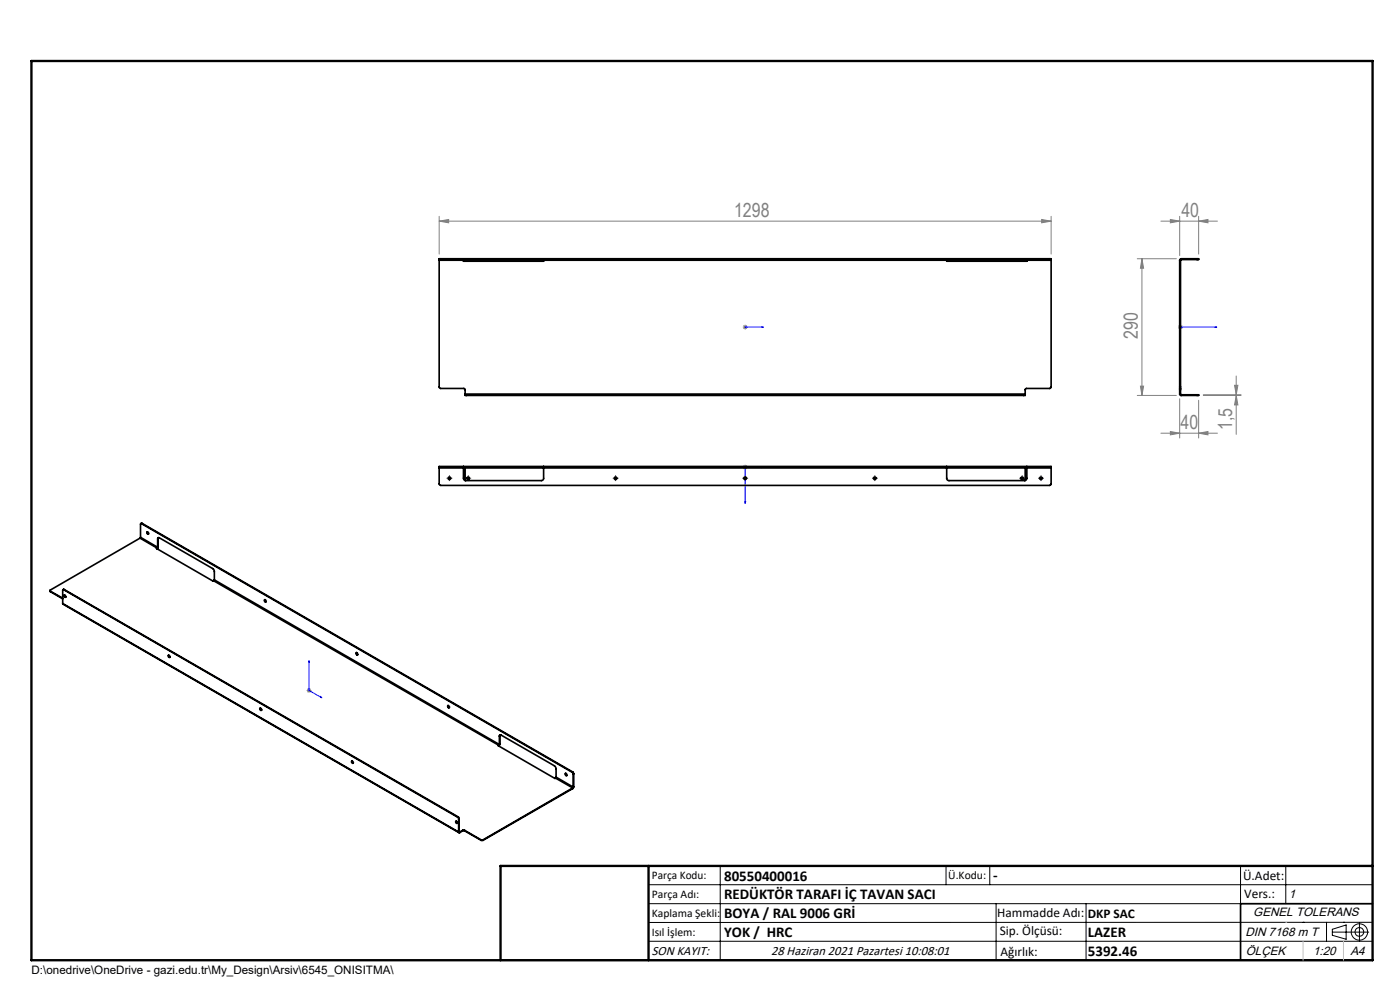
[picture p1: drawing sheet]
<svg xmlns="http://www.w3.org/2000/svg" width="297mm" height="210mm" viewBox="0 0 297 210" stroke-linecap="round" stroke-linejoin="round" font-family="sans-serif">
<g fill="none" stroke="#000" stroke-width=".21">
<path d="M95.1 101.5h.5M95.3 101.2v.5M99.1 101.5h.5M99.3 101.2v.5M130.3 101.5h.5M130.6 101.2v.5M157.8 101.5h.5M158.1 101.2v.5M185.3 101.5h.5M185.6 101.2v.5M216.6 101.5h.5M216.8 101.2v.5"/>
<path d="M220.6 101.5h.5M220.8 101.2v.5M137.6 187.7h153.6M137.6 191.7h153.6M137.6 199.7h153.6M152.8 183.7v20M200.7 183.7v4M210 183.7v4M211.3 191.7v12M230.4 191.7v12M263.2 183.7v20M272.8 183.7v8"/>
<path d="M276.4 195.6h.1M281.4 195.6v4.1M282.6 197.7h7.8M282.6 197.1l3-.9v3l-3-.8zM285 195.6h.1M288.4 195.8v3.8M291.2 195.6l-153.6 .1"/>
<circle cx="288.4" cy="197.7" r="1.74"/>
<circle cx="288.4" cy="197.7" r=".93"/>
</g>
<g fill="none" stroke="#00f" stroke-width=".21">
<path d="M158 69.4h.2zM158.1 69.4h.1M158.1 69.4h3.8M161.9 69.4h-.4h.4M250.3 69.4h.2zM250.4 69.4h7.7M250.4 69.4h.1M258.1 69.4h-.4h.4M161.5 99l.4 .1-.4 .1zM161.9 99.1h-3.8v7.7M158 106.4h.2l-.1 .4zM65.5 140.2v6.3l2.8 1.5"/>
<path d="M65.5 140.2l.1 .3zM68 147.8l.3 .2-.3-.1z"/>
</g>
<g fill="none" stroke="#808080" stroke-width=".21">
<path d="M93.2 46.9l2-.3v.7zM93.2 45.9v8M93.2 46.9h129.8M221 46.6l2 .3-2 .4zM223 45.9v8M241.3 54.9h8.3M242.3 54.9l.3 2h-.7zM242.3 54.9v29M246.3 46.9h12M248.3 46.6l2 .3-2 .4zM250.3 45.9v8.3M254.3 46.9l2-.3v.7z"/>
<path d="M254.3 45.9v8M157.6 69.4h1M157.7 69l.7 .7M158.1 68.9v1M158.4 69l-.7 .7M249.9 69.4h1M250 69l.8 .7M250.4 68.9v1M250.8 69l-.8 .7M262.3 79.8v12.3M157.6 99.1h1M157.7 98.7l.7 .8"/>
<path d="M158.1 98.6v1M158.4 98.7l-.7 .8M241.3 83.9h8.3M241.9 81.9h.7l-.3 2zM246.3 91.9h12M248.3 91.5l2 .4-2 .3zM250.3 84.6v8.3M254.3 91.9l2-.4v.7zM254.3 84.9v8M255.3 83.9h8M255.3 83.7h8M261.9 81.7h.7l-.3 2z"/>
<path d="M262.3 83.9l.3 2h-.7zM65.1 146.5h1M65.2 146.1l.7 .7M65.5 145.9v1.1M65.9 146.1l-.7 .7"/>
</g>
<g fill="none" stroke="#000" stroke-width=".21" stroke-dasharray="15.2 1.3 1.3 1.3">
<path d="M94.8 101.4h.1M95.3 100.9h.1M95.3 101.9v.1M95.8 101.4h.1M98.8 101.4h.1M99.3 100.9h.1M99.3 101.9v.1M99.8 101.4h.1M130.1 101.4h.1M130.6 100.9h.1M130.6 101.9v.1M131.1 101.4h.1"/>
<path d="M157.6 101.4h.1M158.1 100.9h.1M158.1 101.9v.1M158.6 101.4h.1M185.1 101.4h.1M185.6 100.9h.1M185.6 101.9v.1M186.1 101.4h.1M216.3 101.4h.1M216.8 100.9h.1M216.8 101.9v.1M217.3 101.4h.1"/>
<path d="M220.3 101.4h.1M220.8 100.9h.1M220.8 101.9v.1M221.3 101.4h.1"/>
</g>
<path d="M291.2 191.7h-28v12M106.2 203.7h185" fill="none" stroke="#000" stroke-width=".35"/>
<path d="M6.7 12.9h284.5v190.8h-284.5zM137.6 183.7v20M291.2 183.7h-185v20" fill="none" stroke="#000" stroke-width=".5"/>
<path d="M272.8 195.6h.1M276.4 199.7v4M285 199.7v4" fill="none" stroke="#c0c0c0" stroke-width=".21"/>
<g fill="#00f">
<path d="M161.5 69.4h.4zM158 69.4h.2z"/>
<path d="M161.5 99v.2l.4-.1zM158 106.4l.1 .4 .1-.4zM250.3 69.4h.2zM257.7 69.4h.4z"/>
<path d="M68 147.8l.3 .2-.3-.1zM65.5 140.2l.1 .3z"/>
</g>
<g fill="#808080">
<path d="M221 46.6l2 .3-2 .4zM93.2 46.9l2-.3v.7z"/>
<path d="M262.3 83.9l.3 2h-.7zM261.9 81.7h.7l-.3 2z"/>
<path d="M242.3 54.9l.3 2h-.7zM241.9 81.9h.7l-.3 2z"/>
<path d="M248.3 91.5l2 .4-2 .3zM254.3 91.9l2-.4v.7zM248.3 46.6l2 .3-2 .4zM254.3 46.9l2-.3v.7z"/>
</g>
<g fill="none" stroke="#000" stroke-width=".35">
<path d="M93.2 55.1h.3M93.2 55.1v.1M93.2 55.2v27l.2 .2h5l.3 .2v1M93.2 55.2h5.1M93.5 54.9h-.3v.2M93.5 54.9v.2M93.5 54.9h129.2M93.5 55.1h129.2M98.3 55.1v.1M98.3 55.2v.2h17v-.2M115.3 55.1v.1M115.3 55.2h85.5"/>
<path d="M200.8 55.1v.1M200.8 55.2v.2h17v-.2M217.8 55.1v.1M217.8 55.2h5.2M222.7 55.1h.3M222.7 54.9h.3v.2M222.7 54.9v.2M223 55.1v.1M223 55.2v26.9l-.3 .3h-5l-.2 .2v1M250.3 55.2h.1M250.3 55.2v26.9M250.4 55.2v26.9"/>
<path d="M250.6 54.9l-.3 .3M250.6 55.1l-.2 .1M250.6 54.9h3.4M250.6 55.1h3.4M250.6 54.9v.2M254 54.9h.3v.2h-.3M254 54.9v.2M93.2 99.3v3.4l.3 .3h129.2l.3-.4v-3.3M93.2 99.3v-.4h129.8v.4M93.2 99.3h5.1M98.3 98.9v.4M98.3 99.1h17"/>
<path d="M98.7 83.7h.3M98.7 83.7v.2h.3M98.7 83.6v.1M98.7 83.6h118.8M98.7 99.1v.2M98.7 99.3v2.6M98.7 99.3h118.8M99 83.9h118.2M99 83.7v.2M99 83.7h118.2M115.3 98.9v2.7l-.4 .3h-16.2l-.2-.1-.2-.3v-2.2M200.8 98.9v2.7l.4 .3h16.2l.3-.1 .1-.3v-2.2"/>
<path d="M200.8 99.1h17M217.2 83.7h.3M217.2 83.7v.2M217.5 83.7v.2h-.3M217.5 83.6v.1M217.5 99.1v.2M217.5 99.3v2.6M217.8 98.9v.4M217.8 99.3h5.2M250.3 82.1v.3M250.3 82.4v.3M250.3 83.6l.3 .3"/>
<path d="M250.3 83.6h.1M250.3 82.4h.1M250.3 82.1h.1M250.3 82.7v.9M250.3 82.7h.1M250.4 82.1v.3M250.4 82.4v.3M250.4 83.6l.2 .1M250.4 82.7v.9M250.6 83.9h3.4M250.6 83.7h3.4M250.6 83.7v.2"/>
<path d="M254 83.7h.3v.2h-.3M254 83.7v.2M29.7 114.2l-19 11v.2M29.7 114.2l3.6 2.1M29.8 114l-.1 .2M29.8 114l3.6 2.1M30 111.1l-.2 .1v2.8M30 111.1l91.4 52.7M30.1 111l-.2 .1M30.1 111l-.1 .1M30.1 111l91.4 52.8M31.3 112.8l.2 .4"/>
<path d="M33.3 116.3h-.1l12 7 .2-.1M33.4 114.3l.1-.3h.3l11.3 6.6 .4 .5v1.9M33.4 116.1l-.1 .2M33.4 114.3v1.8M33.5 114.2v1.9l-.2 .3M33.5 114.2l-.1 .1M33.6 114l-.1 .2M10.6 125.3l.1 .2M10.7 125.4l2.6 1.5M10.7 125.4v.1M10.7 125.5l2.6 1.5M13.3 128l84.1 48.6"/>
<path d="M13.3 128l84 48.5M13.5 125.1l-.2 .1v2.8M13.5 125.1l83.6 48.2M13.6 126.3h.3v.4l-.2-.1zM13.6 125.1h-.2M13.6 125.1h-.1M13.6 125.1l83.6 48.2M13.7 126.2l.2 .5M35.7 139h.1a.23 .23 0 0 1 .3 .2 .23 .23 0 0 1-.2 .2zM35.8 139l.3 .4M45.4 123.2l60.4 34.9M45.5 123l-.1 .2"/>
<path d="M45.5 123l60.4 34.9M56.1 127.2a.27 .27 0 0 1 .3 .2 .27 .27 0 0 1-.1 .3l-.2-.1zM56.2 127.2v.2l.2 .2M75.6 138.4h.1a.25 .25 0 0 1 .2 .3 .25 .25 0 0 1-.2 .2l-.2-.2zM75.6 138.4l.3 .5M55.1 150.2h.1a.25 .25 0 0 1 .3 .2 .25 .25 0 0 1-.2 .3zM55.2 150.2l.1 .4h.2M95 149.7v-.1a.25 .25 0 0 1 .4 .2 .25 .25 0 0 1-.3 .3zM95.1 149.6l.2 .5M105.8 158.1l-.1 .1 12 6.9h.2M105.9 156.1l.1-.2h.3l11.3 6.5 .4 .6v1.8M105.9 157.9l-.1 .2"/>
<path d="M105.9 156.1v1.8M106 156.1v1.9l-.2 .2M106 156.1h-.1M106.1 155.9l-.1 .2M74.6 161.5l.3 .1v.3l-.3-.2zM74.7 161.4l.2 .5M96.7 174.2h.1a.23 .23 0 0 1 .2 .2 .23 .23 0 0 1-.1 .3zM96.8 174.2l.2 .4M97.1 173.3l.2 .4M97.2 173.3l.2 .4M97.2 173.3h-.1M97.3 176.5l.2 .1"/>
<path d="M97.3 173.7v2.8M97.4 176.5h.1M97.4 173.7h-.1M97.4 176.5h-.1M97.4 173.7v2.8M97.5 176.5v.1M98.1 176.1h.5M98.1 176.2h.5M98.1 176.1l-.6 .4M98.1 176.1v.1M98.1 176.2l-.6 .4M98.6 176.1l3.5 2"/>
<path d="M98.6 176.1v.1M98.6 176.2l3.5 2.1M102.1 178.1h.4M102.1 178.3h.4M102.1 178.1v.2M102.5 178.1v.2M117.9 165.1l3.6 2M118 164.8l-.1 .3M118 164.8l3.6 2.2M119.9 164.1l.2-.1a.25 .25 0 0 1 .2 .3 .25 .25 0 0 1-.2 .2zM120 164l.3 .5M121.4 163.8l.2 .4"/>
<path d="M121.5 163.8l.2 .3M121.5 167.1l-19 11M121.5 167.1v.2M121.5 167.3l-19 11M121.5 163.8h-.1M121.6 167l-.1 .1M121.6 164.2v2.8M121.7 166.9l-.2 .4M121.7 164.1l-.1 .1M121.7 166.9l-.1 .1M121.7 164.1v2.8"/>
<circle cx="31.3" cy="113" r=".23"/>
<circle cx="95.3" cy="101.5" r=".27"/>
<circle cx="99.3" cy="101.5" r=".27"/>
<circle cx="130.6" cy="101.5" r=".27"/>
<circle cx="158.1" cy="101.5" r=".28"/>
<circle cx="185.6" cy="101.5" r=".27"/>
<circle cx="216.8" cy="101.5" r=".27"/>
<circle cx="220.8" cy="101.5" r=".28"/>
</g>
<g font-size="4.1" fill="#808080">
<text x="155.7" y="46">1298</text>
<text x="250.6" y="46">40</text>
<text x="241.4" y="72" transform="rotate(-90 241.4 72)">290</text>
<text x="250.5" y="91">40</text>
<text x="261.4" y="91.2" transform="rotate(-90 261.4 91.2)">1,5</text>
</g>
<g font-size="3.2">
<text x="153.6" y="186.8">80550400016</text>
<text x="153.6" y="190.8">REDÜKTÖR TARAFI İÇ TAVAN SACI</text>
<text x="210.7" y="186.6">-</text>
<text x="153.6" y="194.8">BOYA / RAL 9006 GRİ</text>
<text x="153.6" y="198.8">YOK / HRC</text>
<text x="230.8" y="198.7">LAZER</text>
<text x="230.8" y="202.8">5392.46</text>
</g>
<g font-size="2.8">
<text x="263.7" y="186.7">Ü.Adet:</text>
<text x="263.9" y="190.5">Vers.:</text>
<text x="211.5" y="194.5">Hammadde Adı:</text>
<text x="230.8" y="194.7">DKP SAC</text>
<text x="138.3" y="202.6">SON KAYIT:</text>
<text x="163.6" y="202.6">28 Haziran 2021 Pazartesi 10:08:01</text>
<text x="212.1" y="198.4">Sip. Ölçüsü:</text>
<text x="212.2" y="202.7">Ağırlık:</text>
</g>
<g font-size="2.6">
<text x="273.4" y="190.4">1</text>
<text x="265.9" y="194.4">GENEL TOLERANS</text>
<text x="264.2" y="198.5">DIN 7168 m T</text>
<text x="264.3" y="202.6">ÖLÇEK</text>
<text x="278.5" y="202.6">1:20</text>
<text x="286.5" y="202.6">A4</text>
</g>
<g font-size="2.5">
<text x="138.3" y="186.4">Parça Kodu:</text>
<text x="138.3" y="190.5">Parça Adı:</text>
<text x="201.2" y="186.5">Ü.Kodu:</text>
<text x="138.3" y="194.5">Kaplama Şekli:</text>
<text x="138.3" y="198.6">Isıl İşlem:</text>
<text x="6.7" y="206.7">D:\onedrive\OneDrive - gazi.edu.tr\My_Design\Arsiv\6545_ONISITMA\</text>
</g>
</svg>
